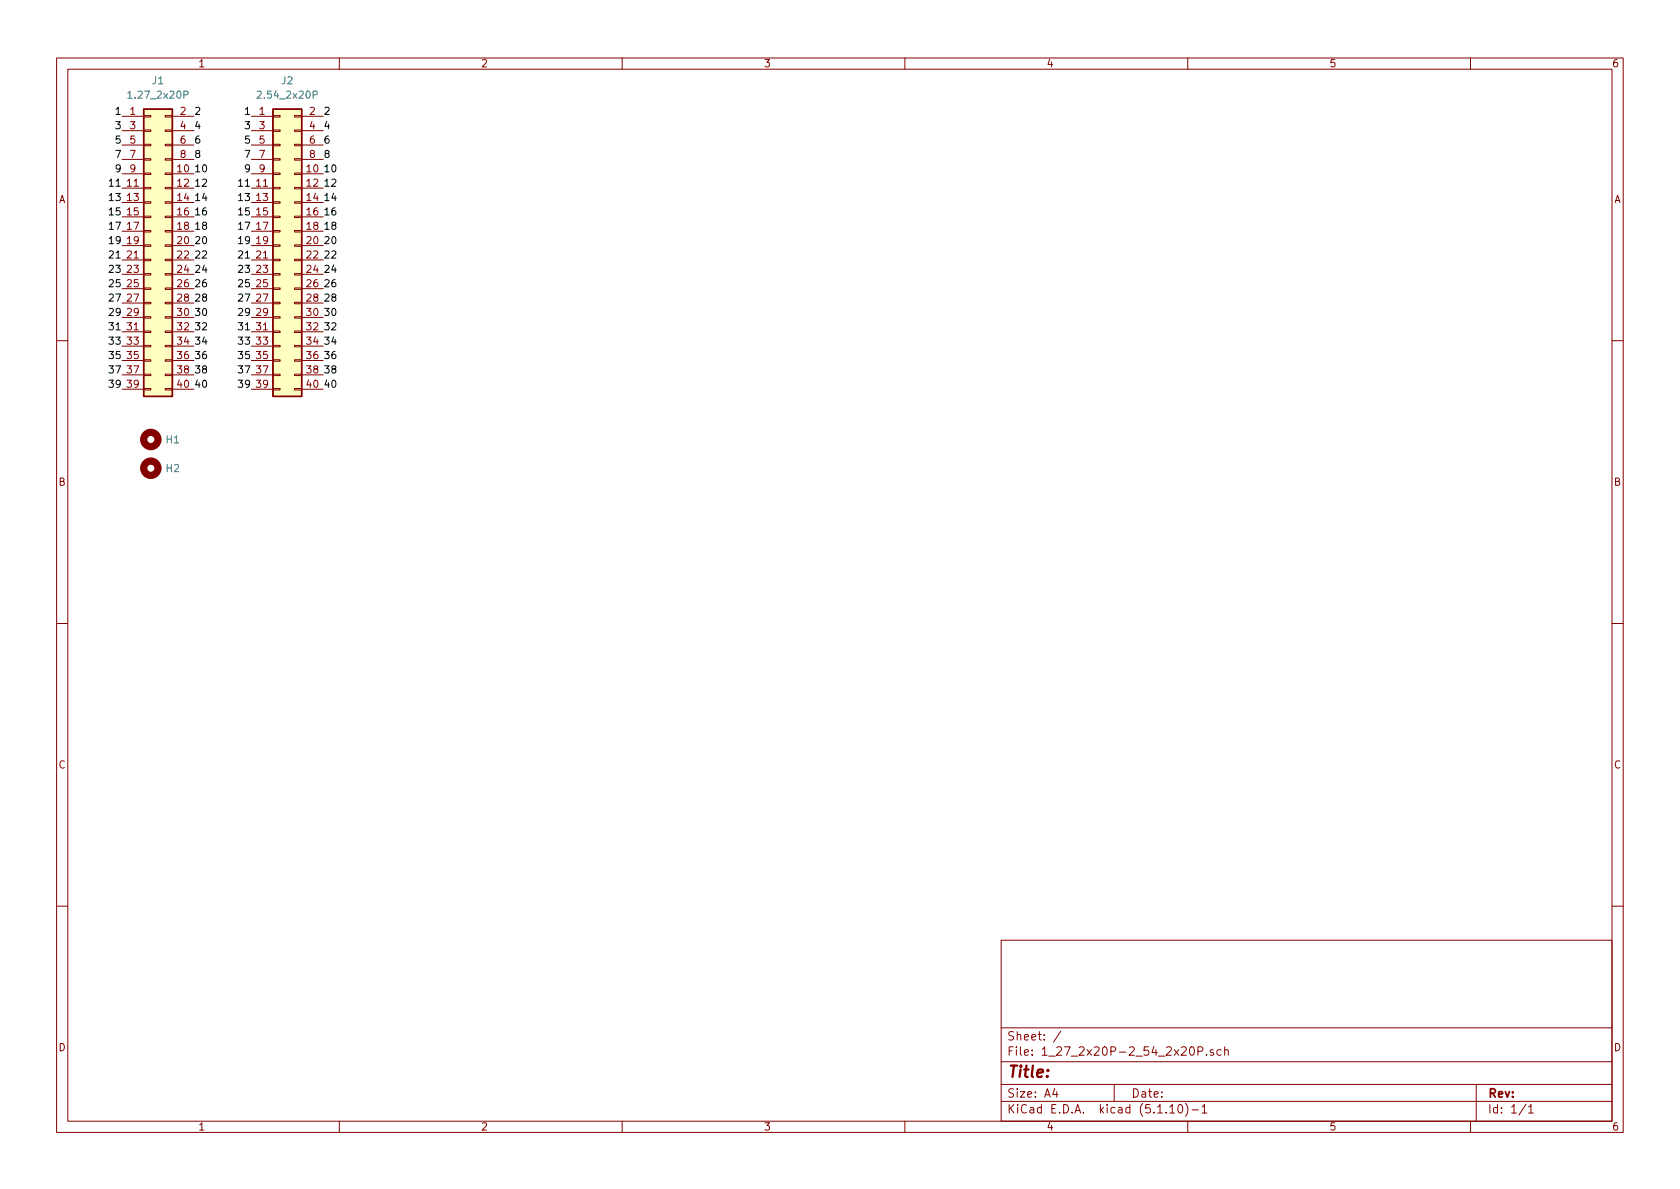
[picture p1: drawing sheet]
<svg xmlns="http://www.w3.org/2000/svg" width="297mm" height="210mm" viewBox="0 0 297 210" stroke-linecap="round" stroke-linejoin="round" font-family="sans-serif">
<g fill="none" stroke="#840000" stroke-width=".18">
<path d="M10 10.3h277v189.9h-277zM12 12.2h273v186.1h-273zM60 10.3v1.9M110 10.3v1.9M160 10.3v1.9M210 10.3v1.9M260 10.3v1.9M21.6 20.6h3.8M21.6 30.7h3.8M21.6 33.3h3.8M21.6 35.8h3.8M21.6 38.3h3.8"/>
<path d="M21.6 23.1h3.8M21.6 25.6h3.8M21.6 28.2h3.8M25.4 38.2h1.3v.3h-1.3zM25.4 35.7h1.3v.2h-1.3zM25.4 33.1h1.3v.3h-1.3zM25.4 30.6h1.3v.3h-1.3zM25.4 28.1h1.3v.2h-1.3zM25.4 25.5h1.3v.3h-1.3zM25.4 23h1.3v.2h-1.3zM25.4 20.4h1.3v.3h-1.3zM29.2 38.2h1.3v.3h-1.3z"/>
<path d="M29.2 35.7h1.3v.2h-1.3zM29.2 33.1h1.3v.3h-1.3zM29.2 30.6h1.3v.3h-1.3zM29.2 28.1h1.3v.2h-1.3zM29.2 25.5h1.3v.3h-1.3zM29.2 23h1.3v.2h-1.3zM29.2 20.4h1.3v.3h-1.3zM30.5 20.6h3.8M30.5 30.7h3.8M30.5 33.3h3.8M30.5 35.8h3.8M30.5 38.3h3.8"/>
<path d="M30.5 23.1h3.8M30.5 25.6h3.8M30.5 28.2h3.8M44.4 20.6h3.9M44.4 30.7h3.9M44.4 33.3h3.9M44.4 35.8h3.9M44.4 38.3h3.9M44.4 23.1h3.9M44.4 25.6h3.9M44.4 28.2h3.9M48.3 38.2h1.2v.3h-1.2z"/>
<path d="M48.3 35.7h1.2v.2h-1.2zM48.3 33.1h1.2v.3h-1.2zM48.3 30.6h1.2v.3h-1.2zM48.3 28.1h1.2v.2h-1.2zM48.3 25.5h1.2v.3h-1.2zM48.3 23h1.2v.2h-1.2zM48.3 20.4h1.2v.3h-1.2zM52.1 38.2h1.2v.3h-1.2zM52.1 35.7h1.2v.2h-1.2zM52.1 33.1h1.2v.3h-1.2zM52.1 30.6h1.2v.3h-1.2zM52.1 28.1h1.2v.2h-1.2z"/>
<path d="M52.1 25.5h1.2v.3h-1.2zM52.1 23h1.2v.2h-1.2zM52.1 20.4h1.2v.3h-1.2zM53.3 20.6h3.8M53.3 30.7h3.8M53.3 33.3h3.8M53.3 35.8h3.8M53.3 38.3h3.8M53.3 23.1h3.8M53.3 25.6h3.8M53.3 28.2h3.8M21.6 40.9h3.8"/>
<path d="M21.6 43.4h3.8M21.6 46h3.8M21.6 48.5h3.8M21.6 51h3.8M21.6 53.6h3.8M21.6 56.1h3.8M21.6 58.7h3.8M25.4 48.4h1.3v.2h-1.3zM25.4 50.9h1.3v.3h-1.3zM25.4 53.5h1.3v.2h-1.3zM25.4 56h1.3v.3h-1.3zM25.4 58.5h1.3v.3h-1.3z"/>
<path d="M25.4 45.8h1.3v.3h-1.3zM25.4 40.8h1.3v.2h-1.3zM25.4 43.3h1.3v.3h-1.3zM29.2 48.4h1.3v.2h-1.3zM29.2 50.9h1.3v.3h-1.3zM29.2 53.5h1.3v.2h-1.3zM29.2 56h1.3v.3h-1.3zM29.2 58.5h1.3v.3h-1.3zM29.2 45.8h1.3v.3h-1.3zM29.2 40.8h1.3v.2h-1.3zM29.2 43.3h1.3v.3h-1.3zM30.5 40.9h3.8"/>
<path d="M30.5 43.4h3.8M30.5 46h3.8M30.5 48.5h3.8M30.5 51h3.8M30.5 53.6h3.8M30.5 56.1h3.8M30.5 58.7h3.8M44.4 40.9h3.9M44.4 43.4h3.9M44.4 46h3.9M44.4 48.5h3.9M44.4 51h3.9"/>
<path d="M44.4 53.6h3.9M44.4 56.1h3.9M44.4 58.7h3.9M48.3 48.4h1.2v.2h-1.2zM48.3 50.9h1.2v.3h-1.2zM48.3 53.5h1.2v.2h-1.2zM48.3 56h1.2v.3h-1.2zM48.3 58.5h1.2v.3h-1.2zM48.3 45.8h1.2v.3h-1.2zM48.3 40.8h1.2v.2h-1.2zM48.3 43.3h1.2v.3h-1.2zM52.1 48.4h1.2v.2h-1.2z"/>
<path d="M52.1 50.9h1.2v.3h-1.2zM52.1 53.5h1.2v.2h-1.2zM52.1 56h1.2v.3h-1.2zM52.1 58.5h1.2v.3h-1.2zM52.1 45.8h1.2v.3h-1.2zM52.1 40.8h1.2v.2h-1.2zM52.1 43.3h1.2v.3h-1.2zM53.3 40.9h3.8M53.3 43.4h3.8M53.3 46h3.8M53.3 48.5h3.8M53.3 51h3.8"/>
<path d="M53.3 53.6h3.8M53.3 56.1h3.8M53.3 58.7h3.8M10 60.2h2M21.6 61.2h3.8M21.6 63.7h3.8M21.6 66.3h3.8M21.6 68.8h3.8M25.4 61.1h1.3v.2h-1.3zM25.4 63.6h1.3v.3h-1.3zM25.4 66.2h1.3v.2h-1.3zM25.4 68.7h1.3v.3h-1.3z"/>
<path d="M29.2 61.1h1.3v.2h-1.3zM29.2 63.6h1.3v.3h-1.3zM29.2 66.2h1.3v.2h-1.3zM29.2 68.7h1.3v.3h-1.3zM30.5 61.2h3.8M30.5 63.7h3.8M30.5 66.3h3.8M30.5 68.8h3.8M44.4 61.2h3.9M44.4 63.7h3.9M44.4 66.3h3.9M44.4 68.8h3.9"/>
<path d="M48.3 61.1h1.2v.2h-1.2zM48.3 63.6h1.2v.3h-1.2zM48.3 66.2h1.2v.2h-1.2zM48.3 68.7h1.2v.3h-1.2zM52.1 61.1h1.2v.2h-1.2zM52.1 63.6h1.2v.3h-1.2zM52.1 66.2h1.2v.2h-1.2zM52.1 68.7h1.2v.3h-1.2zM53.3 61.2h3.8M53.3 63.7h3.8M53.3 66.3h3.8M53.3 68.8h3.8"/>
<path d="M285 60.2h2M10 110.3h2M285 110.3h2M10 160.2h2M177 166.3h108v32h-108zM285 160.2h2M60 198.3v1.9M110 198.3v1.9M160 198.3v1.9M177 194.8h108M177 191.8h108M177 187.8h108"/>
<path d="M177 181.8h108M186.5 192.5l-.4 1h1M186.8 193v1M187.6 182.3l-1.3 2M197 191.8v3M206.8 195.8l.5-.5v1.5M206.8 196.8h.9M208.5 195.4l.1-.1a.8 .8 0 0 1 .5 .8 .8 .8 0 0 1-.5 .7 1 1 0 0 1-.1-1.4zM209.6 195.1a1.71 1.71 0 0 1 0 2.3M210 198.3v1.9M210.5 185.3l.3-.2a.94 .94 0 0 1 0 1.5 .79 .79 0 0 1-.3-1.3zM210.7 196.3h1.2"/>
<path d="M211.8 185.9l.7-.1 .2-.2-.2-.4-.7-.1v1.5M212.5 195.8l.5-.5v1.5M212.5 196.8h.9M213.3 186.5v.1M214.5 185.7l-.3-.1-.2 .2v.2l.5 .2v.3h-.5M215.9 185.7l-.4-.1-.3 .3v.6l.3 .1 .4-.1M216.5 185.7l.2-.1 .4 .1 .1 .9M216.5 185.1v1.5M260 198.3v1.9M261 191.8v6.5M269.8 195.2l-1.2 2M270.3 195.8l.4-.5v1.5"/>
<path d="M270.3 196.8h.8"/>
</g>
<g fill="none" stroke="#840000" stroke-width="1.3">
<circle cx="26.7" cy="77.7" r="1.27"/>
<circle cx="26.7" cy="82.8" r="1.27"/>
</g>
<g fill="#ffffc2" stroke="#ffffc2" stroke-width=".18">
<path d="M25.4 19.3h5.1v50.8h-5.1z"/>
<path d="M48.3 19.3h5v50.8h-5z"/>
</g>
<path d="M25.4 19.3h5.1v50.8h-5.1zM48.3 19.3h5v50.8h-5z" fill="none" stroke="#840000" stroke-width=".25"/>
<path d="M22.6 16.5l.4-.4v1.3M22.6 17.4h.7M32.5 16.8l.7-.1v-.5l-.2-.1h-.5v1.3M45.5 16.2l.4-.1 .3 .4-.8 .9h.8M55.4 16.8l.7-.1v-.5l-.2-.1h-.5v1.3" fill="none" stroke="#008484" stroke-width=".18"/>
<text font-size="2.8" fill="#840000" x="178" y="190.5">Title:</text>
<g font-size="2.1" fill="#840000">
<text x="178" y="184">Sheet: /</text>
<text x="178" y="186.7">File: 1_27_2x20P-2_54_2x20P.sch</text>
<text x="178" y="196.9">KiCad E.D.A. kicad (5.1.10)-1</text>
<text x="178" y="194.1">Size: A4</text>
<text x="200" y="194.1">Date:</text>
<text x="263" y="194.1">Rev:</text>
<text x="263" y="196.9">Id: 1/1</text>
</g>
<g font-size="1.8" fill="#840000">
<text x="35" y="11.9">1</text>
<text x="85" y="11.9">2</text>
<text x="135" y="11.9">3</text>
<text x="185" y="11.9">4</text>
<text x="235" y="11.9">5</text>
<text x="285" y="11.9">6</text>
<text x="23" y="20.3">1</text>
<text x="23" y="22.9">3</text>
<text x="31.9" y="20.3">2</text>
<text x="31.9" y="22.9">4</text>
<text x="45.9" y="20.3">1</text>
<text x="45.9" y="22.9">3</text>
<text x="54.8" y="20.3">2</text>
<text x="54.8" y="22.9">4</text>
<text x="23" y="25.4">5</text>
<text x="23" y="27.9">7</text>
<text x="31.9" y="25.4">6</text>
<text x="31.9" y="27.9">8</text>
<text x="45.9" y="25.4">5</text>
<text x="45.9" y="27.9">7</text>
<text x="54.8" y="25.4">6</text>
<text x="54.8" y="27.9">8</text>
<text x="10.4" y="35.9">A</text>
<text x="22.5" y="33">11</text>
<text x="22.5" y="35.6">13</text>
<text x="23" y="30.5">9</text>
<text x="31.4" y="30.5">10</text>
<text x="31.4" y="33">12</text>
<text x="31.4" y="35.6">14</text>
<text x="45.4" y="33">11</text>
<text x="45.4" y="35.6">13</text>
<text x="45.9" y="30.5">9</text>
<text x="54.3" y="30.5">10</text>
<text x="54.3" y="33">12</text>
<text x="54.3" y="35.6">14</text>
<text x="285.4" y="35.9">A</text>
<text x="22.5" y="38.1">15</text>
<text x="22.5" y="40.6">17</text>
<text x="31.4" y="38.1">16</text>
<text x="31.4" y="40.6">18</text>
<text x="45.4" y="38.1">15</text>
<text x="45.4" y="40.6">17</text>
<text x="54.3" y="38.1">16</text>
<text x="54.3" y="40.6">18</text>
<text x="22.5" y="43.2">19</text>
<text x="22.5" y="45.7">21</text>
<text x="31.4" y="43.2">20</text>
<text x="31.4" y="45.7">22</text>
<text x="45.4" y="43.2">19</text>
<text x="45.4" y="45.7">21</text>
<text x="54.3" y="43.2">20</text>
<text x="54.3" y="45.7">22</text>
<text x="22.5" y="48.3">23</text>
<text x="22.5" y="50.8">25</text>
<text x="22.5" y="53.3">27</text>
<text x="31.4" y="48.3">24</text>
<text x="31.4" y="50.8">26</text>
<text x="31.4" y="53.3">28</text>
<text x="45.4" y="48.3">23</text>
<text x="45.4" y="50.8">25</text>
<text x="45.4" y="53.3">27</text>
<text x="54.3" y="48.3">24</text>
<text x="54.3" y="50.8">26</text>
<text x="54.3" y="53.3">28</text>
<text x="22.5" y="55.9">29</text>
<text x="22.5" y="58.4">31</text>
<text x="31.4" y="55.9">30</text>
<text x="31.4" y="58.4">32</text>
<text x="45.4" y="55.9">29</text>
<text x="45.4" y="58.4">31</text>
<text x="54.3" y="55.9">30</text>
<text x="54.3" y="58.4">32</text>
<text x="22.5" y="61">33</text>
<text x="22.5" y="63.5">35</text>
<text x="31.4" y="61">34</text>
<text x="31.4" y="63.5">36</text>
<text x="45.4" y="61">33</text>
<text x="45.4" y="63.5">35</text>
<text x="54.3" y="61">34</text>
<text x="54.3" y="63.5">36</text>
<text x="22.5" y="66">37</text>
<text x="22.5" y="68.6">39</text>
<text x="31.4" y="66">38</text>
<text x="31.4" y="68.6">40</text>
<text x="45.4" y="66">37</text>
<text x="45.4" y="68.6">39</text>
<text x="54.3" y="66">38</text>
<text x="54.3" y="68.6">40</text>
<text x="10.4" y="85.9">B</text>
<text x="285.4" y="85.9">B</text>
<text x="10.4" y="135.9">C</text>
<text x="285.4" y="135.9">C</text>
<text x="10.4" y="185.9">D</text>
<text x="285.4" y="185.9">D</text>
<text x="35" y="199.9">1</text>
<text x="85" y="199.9">2</text>
<text x="135" y="199.9">3</text>
<text x="185" y="199.9">4</text>
<text x="235" y="199.9">5</text>
<text x="285" y="199.9">6</text>
</g>
<g font-size="1.8" fill="#008484">
<text x="23.2" y="17.4">1.27_2x20P</text>
<text x="27" y="14.9">J1</text>
<text x="46" y="17.4">2.54_2x20P</text>
<text x="49.8" y="14.9">J2</text>
<text x="29.4" y="83.5">H2</text>
<text x="29.4" y="78.4">H1</text>
</g>
<g font-size="1.8">
<text x="20.6" y="22.9">3</text>
<text x="20.6" y="20.3">1</text>
<text x="34.3" y="22.9">4</text>
<text x="34.3" y="20.3">2</text>
<text x="43.5" y="20.3">1</text>
<text x="43.5" y="22.9">3</text>
<text x="57.1" y="22.9">4</text>
<text x="57.1" y="20.3">2</text>
<text x="20.6" y="27.9">7</text>
<text x="20.6" y="25.4">5</text>
<text x="34.3" y="27.9">8</text>
<text x="34.3" y="25.4">6</text>
<text x="43.5" y="27.9">7</text>
<text x="43.5" y="25.4">5</text>
<text x="57.1" y="27.9">8</text>
<text x="57.1" y="25.4">6</text>
<text x="19.6" y="33">11</text>
<text x="19.6" y="35.6">13</text>
<text x="20.6" y="30.5">9</text>
<text x="34.3" y="35.6">14</text>
<text x="34.3" y="33">12</text>
<text x="34.3" y="30.5">10</text>
<text x="42.5" y="33">11</text>
<text x="42.5" y="35.6">13</text>
<text x="43.5" y="30.5">9</text>
<text x="57.1" y="35.6">14</text>
<text x="57.1" y="33">12</text>
<text x="57.1" y="30.5">10</text>
<text x="19.6" y="40.6">17</text>
<text x="19.6" y="38.1">15</text>
<text x="34.3" y="40.6">18</text>
<text x="34.3" y="38.1">16</text>
<text x="42.5" y="40.6">17</text>
<text x="42.5" y="38.1">15</text>
<text x="57.1" y="40.6">18</text>
<text x="57.1" y="38.1">16</text>
<text x="19.6" y="45.7">21</text>
<text x="19.6" y="43.2">19</text>
<text x="34.3" y="43.2">20</text>
<text x="34.3" y="45.7">22</text>
<text x="42.5" y="43.2">19</text>
<text x="42.5" y="45.7">21</text>
<text x="57.1" y="43.2">20</text>
<text x="57.1" y="45.7">22</text>
<text x="19.6" y="53.3">27</text>
<text x="19.6" y="50.8">25</text>
<text x="19.6" y="48.3">23</text>
<text x="34.3" y="53.3">28</text>
<text x="34.3" y="50.8">26</text>
<text x="34.3" y="48.3">24</text>
<text x="42.5" y="53.3">27</text>
<text x="42.5" y="50.8">25</text>
<text x="42.5" y="48.3">23</text>
<text x="57.1" y="53.3">28</text>
<text x="57.1" y="50.8">26</text>
<text x="57.1" y="48.3">24</text>
<text x="19.6" y="58.4">31</text>
<text x="19.6" y="55.9">29</text>
<text x="34.3" y="58.4">32</text>
<text x="34.3" y="55.9">30</text>
<text x="42.5" y="58.4">31</text>
<text x="42.5" y="55.9">29</text>
<text x="57.1" y="58.4">32</text>
<text x="57.1" y="55.9">30</text>
<text x="19.6" y="63.5">35</text>
<text x="19.6" y="61">33</text>
<text x="34.3" y="63.5">36</text>
<text x="34.3" y="61">34</text>
<text x="42.5" y="63.5">35</text>
<text x="42.5" y="61">33</text>
<text x="57.1" y="63.5">36</text>
<text x="57.1" y="61">34</text>
<text x="19.6" y="68.6">39</text>
<text x="19.6" y="66">37</text>
<text x="34.3" y="68.6">40</text>
<text x="34.3" y="66">38</text>
<text x="42.5" y="68.6">39</text>
<text x="42.5" y="66">37</text>
<text x="57.1" y="68.6">40</text>
<text x="57.1" y="66">38</text>
</g>
</svg>
